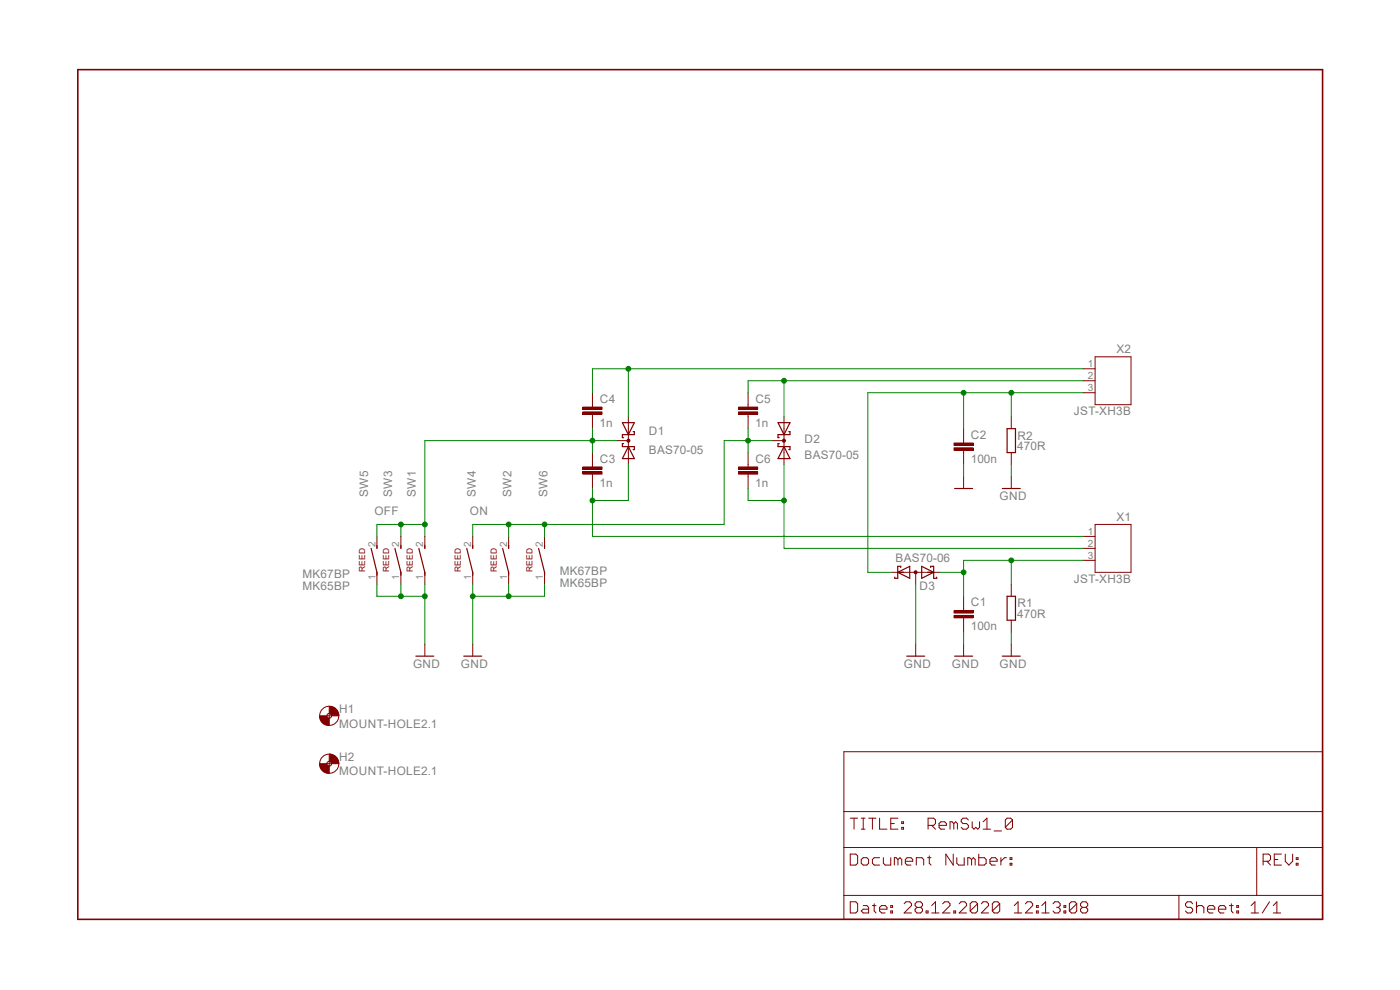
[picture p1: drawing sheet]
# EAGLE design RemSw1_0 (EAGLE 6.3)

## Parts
C1  100n  C-EUC0805  [C0805]
C2  100n  C-EUC0805  [C0805]
C3  1n  C-EUC0805  [C0805]
C4  1n  C-EUC0805  [C0805]
C5  1n  C-EUC0805  [C0805]
C6  1n  C-EUC0805  [C0805]
D1  BAS70-05  [SOT23]
D2  BAS70-05  [SOT23]
D3  BAS70-06  [SOT23]
H1  MOUNT-HOLE2.1  [2,1]
H2  MOUNT-HOLE2.1  [2,1]
R1  470R  R-EU_R0805  [R0805]
R2  470R  R-EU_R0805  [R0805]
SW1  OFF  KSK1A66  [KSK1A66]
SW2  ON  KSK1A66  [KSK1A66]
SW3  MK67BP  [MK67-BP]
SW4  MK65BP  [MK65-BP]
SW5  MK65BP  [MK65-BP]
SW6  MK67BP  [MK67-BP]
X1  JST-XH3B  [B3B-XH]
X2  JST-XH3B  [B3B-XH]

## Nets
GND: C1.2 C2.2 D3.3(AA) R1.1 R2.1 SW1.1 SW2.1 SW3.1 SW4.1 SW5.1 SW6.1
N$1: C2.1 D3.1(K1) R2.2 X2.3
N$2: C1.1 D3.2(K2) R1.2 X1.3
N$7: C5.1 D2.1(A1) X2.2
N$8: C4.1 D1.2(A2) X2.1
N$9: C6.2 D2.2(A2) X1.2
N$10: C3.2 D1.1(A1) X1.1
OFF: C3.1 C4.2 D1.3(C) SW1.2 SW3.2 SW5.2
ON: C5.2 C6.1 D2.3(C) SW2.2 SW4.2 SW6.2
